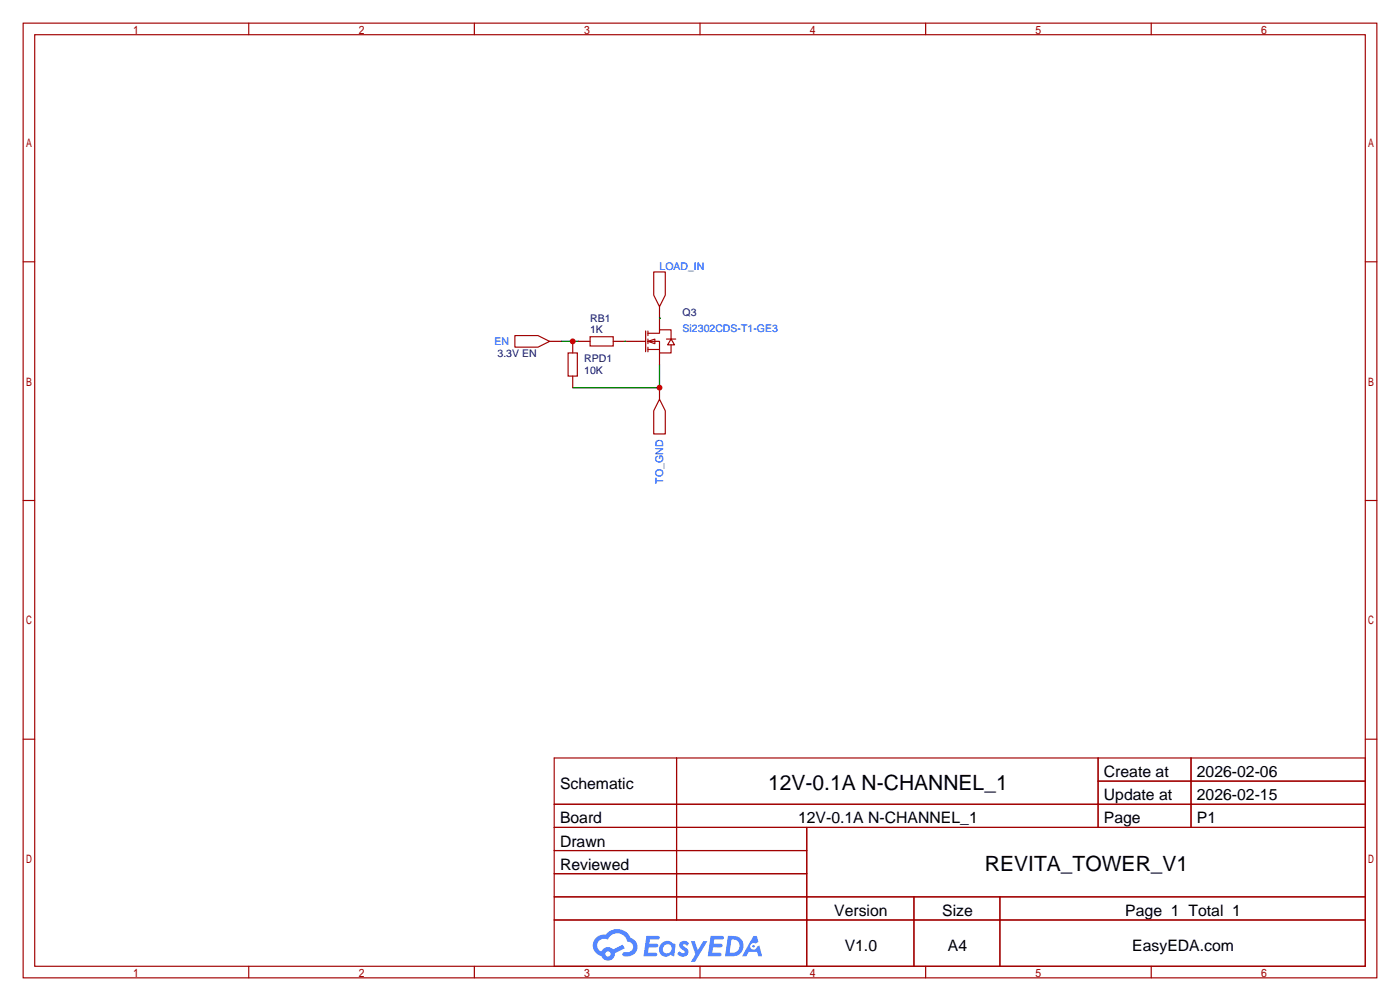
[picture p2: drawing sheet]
<svg xmlns="http://www.w3.org/2000/svg" width="307mm" height="220mm" viewBox="0 0 307 220" stroke-linecap="round" stroke-linejoin="round" font-family="sans-serif">
<g fill="none" stroke="#a10000" stroke-width=".25">
<path d="M5.1 5.1h297.2v209.5h-297.2zM7.6 7.6h292.1v204.5h-292.1zM54.6 5.1v2.5M104.1 5.1v2.5M153.7 5.1v2.5M203.2 5.1v2.5M252.7 5.1v2.5M5.1 57.5h2.5M299.7 57.5h2.6M5.1 109.9h2.5M299.7 109.9h2.6M5.1 162.2h2.5"/>
<path d="M121.7 166.4h178v45.7h-178zM121.7 176.5h178M148.5 166.4v35.5M241.1 166.4v15.2M241.1 171.4h58.6M261.5 166.4v15.2M299.7 162.2h2.6M121.7 181.6h178M121.7 186.7h55.4M121.7 196.8h178M121.7 191.8h55.4M177.1 181.6v30.5"/>
<path d="M200.6 196.8v15.3M219.5 196.8v15.3M54.6 212.1v2.5M104.1 212.1v2.5M121.7 201.9h178M153.7 212.1v2.5M203.2 212.1v2.5M252.7 212.1v2.5"/>
</g>
<g fill="#5487ff">
<path d="M149.4 206.8a1.3 1.3 0 0 1 1.8 .3l-.4 .6a.54 .54 0 0 0-.9-.3l.2 .3a1.28 1.28 0 0 1 .7 2 1.53 1.53 0 0 1-2.1-.3l.5-.6 .8 .4a.31 .31 0 0 0 .3-.2 .31 .31 0 0 0-.3-.4 1.12 1.12 0 0 1-.6-1.8z"/>
<path d="M151.7 206.6h.8l.7 2 1.2-2h.9l-2.7 4.5h-.9l1-1.6z"/>
<path d="M141.9 205.4h2.3a.46 .46 0 0 1 .5 .1 .46 .46 0 0 1 .1 .5l-.4 .2h-1.7l-.2 .9h1.7a.4 .4 0 0 1 .3 .5 .4 .4 0 0 1-.4 .3h-1.7l-.1 1.2h1.3a.46 .46 0 0 1 .5 .1 .46 .46 0 0 1 .1 .5l-.3 .2h-2.6z"/>
<path d="M156 205.4h2.3a.47 .47 0 0 1 .5 .1 .47 .47 0 0 1 .1 .5l-.4 .2h-1.7l-.1 .9h1.6a.4 .4 0 0 1 .3 .5 .4 .4 0 0 1-.4 .3h-1.7l-.1 1.2h1.3a.46 .46 0 0 1 .5 .1 .46 .46 0 0 1 .2 .5l-.4 .2h-2.6z"/>
<path d="M165.4 205.4h.7l.4 1.4-.6 .3a.75 .75 0 0 0-1.2 .3 .75 .75 0 0 0 .5 1.1 .75 .75 0 0 0 1-.7l.5-.3 .6 2.4h-.8l-.3-1h-1.8l-.6 1h-.9z"/>
<path d="M159.8 205.4l-.6 4.5h1.4a2.27 2.27 0 0 0 2.6-2.3 2.27 2.27 0 0 0-2.7-2.2zM160.6 206.2a1.5 1.5 0 0 1 1.8 1.5 1.5 1.5 0 0 1-2 1.4h-.2z"/>
<path d="M145.2 207.1a1.6 1.6 0 0 0-.3 2.2 1.6 1.6 0 0 0 2.3 .2l.8 .4 .3-2.5-.2-.2-.4-.1a1.58 1.58 0 0 0-2.5 0zM145.8 207.6a.98 .98 0 0 1 1.6 .4 .98 .98 0 0 1-1 1.3 .94 .94 0 0 1-.9-.7 .94 .94 0 0 1 .3-1z"/>
<path d="M130.9 205.8a2.37 2.37 0 0 0 1.1 4 1.54 1.54 0 0 0 1.8 1 1.54 1.54 0 0 0 1.2-1.6l2.2-1.1-.5-.7-2.1 1a1.57 1.57 0 0 0-2.6 .5 1.5 1.5 0 0 1-.7-2.1 1.5 1.5 0 0 1 2.2-.5 2.23 2.23 0 0 1 2.2-1.5 2.23 2.23 0 0 1 2 1.9 1.16 1.16 0 0 1 1.3 1.1 1.16 1.16 0 0 1-1.1 1.2h-.7a.47 .47 0 0 0-.6 .4 .47 .47 0 0 0 .5 .5 2.17 2.17 0 0 0 2.5-.9 2.17 2.17 0 0 0-.4-2.7l-.8-.4a3.2 3.2 0 0 0-5.4-.8l-1.1 .1zM132.9 209.4a.6 .6 0 0 1 1.2 0 .6 .6 0 0 1-1.2 0z"/>
<circle cx="165.4" cy="207.7" r=".28"/>
</g>
<path d="M123.2 74.9h3.8M137.2 74.9h.1M144.8 69.8h.1M144.8 80v5.1h-19.1" fill="none" stroke="#008700" stroke-width=".25"/>
<g fill="none" stroke="#a10000" stroke-width=".25">
<path d="M143.5 59.7h2.5v5.1l-1.2 2.5-1.3-2.5zM113 73.7h5.1l2.5 1.2-2.5 1.3h-5.1zM120.6 74.9h2.6M124.7 77.5h2v5h-2zM125.7 74.9v2.6M127 74.9h2.5M129.5 73.9h5.1v2h-5.1zM134.6 74.9h7.1M141.7 72.6v4.6M142.2 74.9l1.6-.5v1zM142.2 73.2h2.6v-.8h2.5v2M142.2 74.9h2.6v2.6h2.5v-1.8"/>
<path d="M142.2 76.7h2.6M142.2 72.6v1.1M142.2 74.4v1M142.2 76.2v1M144.8 67.3v5.1M144.8 77.5v2.5M146.3 74.4h2M147.3 74.4l.8 1.3h-1.5zM125.7 82.5v2.6M144.8 87.6l1.2 2.6v5h-2.5v-5zM144.8 85.1v2.5"/>
</g>
<g fill="#c00">
<circle cx="144.8" cy="85.1" r=".63"/>
<circle cx="125.7" cy="74.9" r=".63"/>
</g>
<g font-size="4.6">
<text x="168.6" y="173.5">12V-0.1A N-CHANNEL_1</text>
<text x="216.2" y="191.3">REVITA_TOWER_V1</text>
</g>
<g font-size="3.5">
<text x="122.9" y="173.1">Schematic</text>
<text x="242.3" y="170.6">Create at</text>
<text x="262.7" y="170.6">2026-02-06</text>
<text x="242.3" y="175.7">Update at</text>
<text x="262.7" y="175.7">2026-02-15</text>
<text x="122.9" y="180.7">Board</text>
<text x="122.9" y="185.8">Drawn</text>
<text x="175.2" y="180.7">12V-0.1A N-CHANNEL_1</text>
<text x="242.3" y="180.7">Page</text>
<text x="262.7" y="180.7">P1</text>
<text x="122.9" y="190.9">Reviewed</text>
<text x="183.1" y="201.1">Version</text>
<text x="206.8" y="201.1">Size</text>
<text x="247" y="201.1">Page 1 Total 1</text>
<text x="185.4" y="208.7">V1.0</text>
<text x="208.1" y="208.7">A4</text>
<text x="248.6" y="208.7">EasyEDA.com</text>
</g>
<g font-size="2.3" fill="#00f">
<text x="144.8" y="59.2">LOAD_IN</text>
<text x="108.6" y="75.7">EN</text>
<text x="149.9" y="72.9">Si2302CDS-T1-GE3</text>
<text x="145.6" y="106.1" transform="rotate(-90 145.6 106.1)">TO_GND</text>
</g>
<g font-size="2.3" fill="#000080">
<text x="129.5" y="70.7">RB1</text>
<text x="149.9" y="69.4">Q3</text>
<text x="129.5" y="73.2">1K</text>
<text x="109.2" y="78.3">3.3V EN</text>
<text x="128.3" y="79.5">RPD1</text>
<text x="128.3" y="82.1">10K</text>
</g>
</svg>
